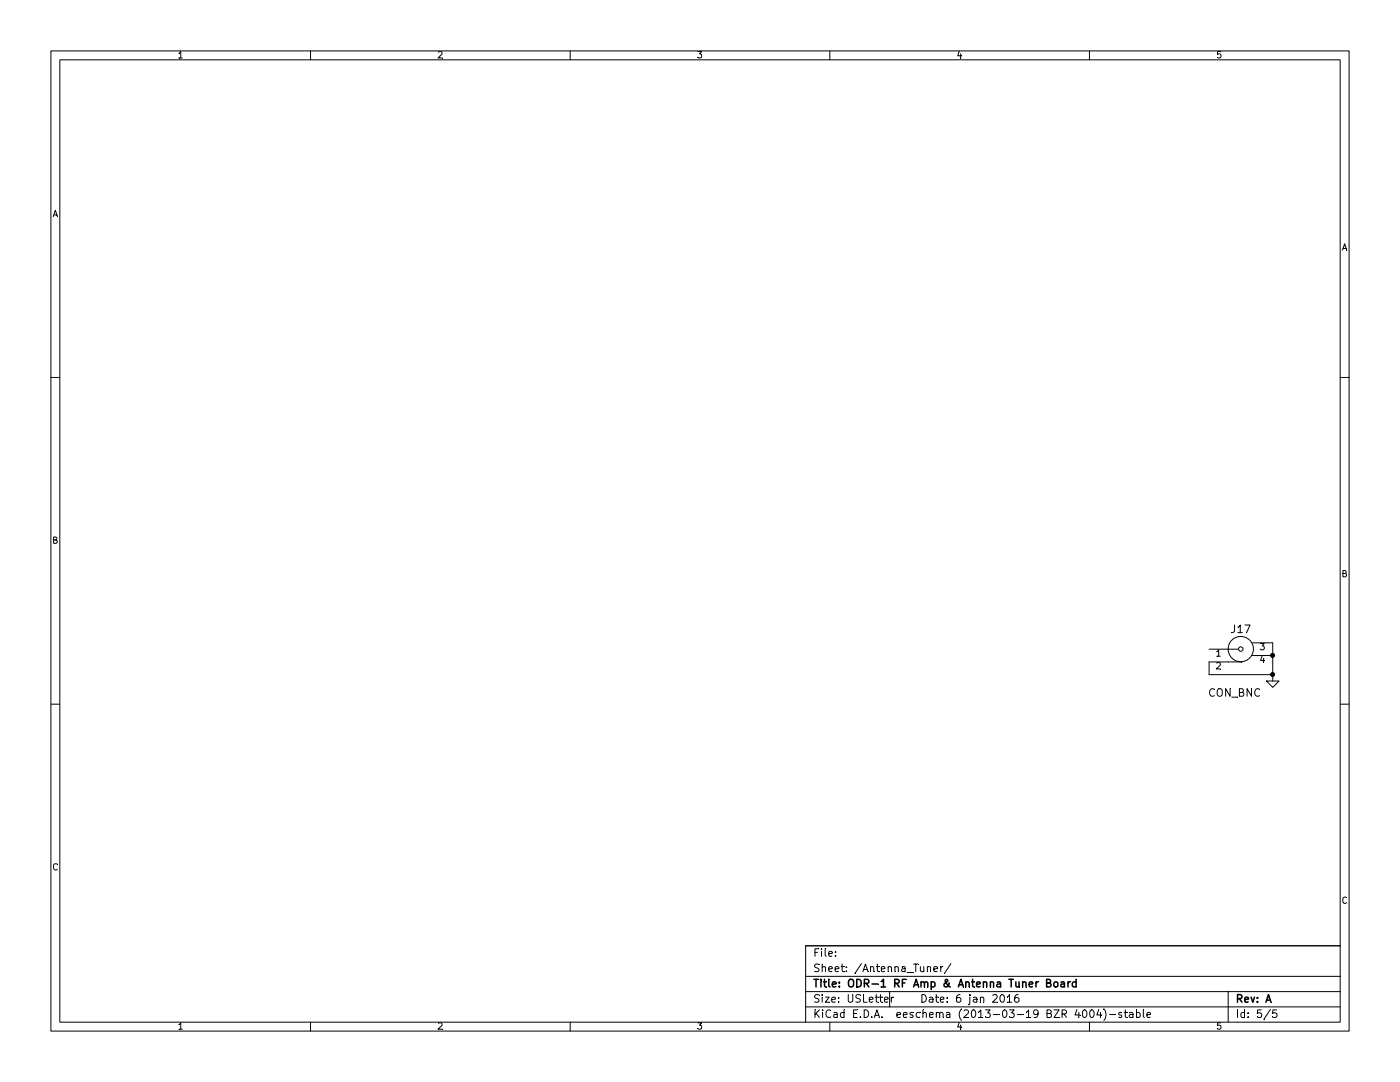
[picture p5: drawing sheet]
EESchema Schematic File Version 2  date 1/5/2016 6:14:15 PM
LIBS:power
LIBS:device
LIBS:transistors
LIBS:conn
LIBS:linear
LIBS:regul
LIBS:74xx
LIBS:cmos4000
LIBS:adc-dac
LIBS:memory
LIBS:xilinx
LIBS:special
LIBS:microcontrollers
LIBS:dsp
LIBS:microchip
LIBS:analog_switches
LIBS:motorola
LIBS:texas
LIBS:intel
LIBS:audio
LIBS:interface
LIBS:digital-audio
LIBS:philips
LIBS:display
LIBS:cypress
LIBS:siliconi
LIBS:opto
LIBS:atmel
LIBS:contrib
LIBS:valves
LIBS:Amp_Tuner_Board-cache
LIBS:Amp_Tuner_Board-cache
EELAYER 27 0
EELAYER END
$Descr USLetter 11000 8500
encoding utf-8
Sheet 5 5
Title "ODR-1 RF Amp & Antenna Tuner Board"
Date "6 jan 2016"
Rev "A"
Comp ""
Comment1 ""
Comment2 ""
Comment3 ""
Comment4 ""
$EndDescr
$Comp
L CON_BNC J17
U 1 1
P 9750 5100
F 0 "J17" H 9750 5250 60  0000 C CNN
F 1 "CON_BNC" H 9700 4750 60  0000 C CNN
F 2 "" H 9750 5100 60  0000 C CNN
F 3 "" H 9750 5100 60  0000 C CNN
	1    9750 5100
	1    0    0    -1  
$EndComp
$Comp
L GND #PWR03
U 1 1
P 10000 5350
F 0 "#PWR03" H 10000 5350 30  0001 C CNN
F 1 "GND" H 10000 5280 30  0001 C CNN
F 2 "~" H 10000 5350 60  0000 C CNN
F 3 "~" H 10000 5350 60  0000 C CNN
	1    10000 5350
	1    0    0    -1  
$EndComp
Wire Wire Line
	9500 5200 9500 5300
Wire Wire Line
	9500 5300 10000 5300
Wire Wire Line
	10000 5050 10000 5350
Connection ~ 10000 5300
Connection ~ 10000 5150
$EndSCHEMATC
